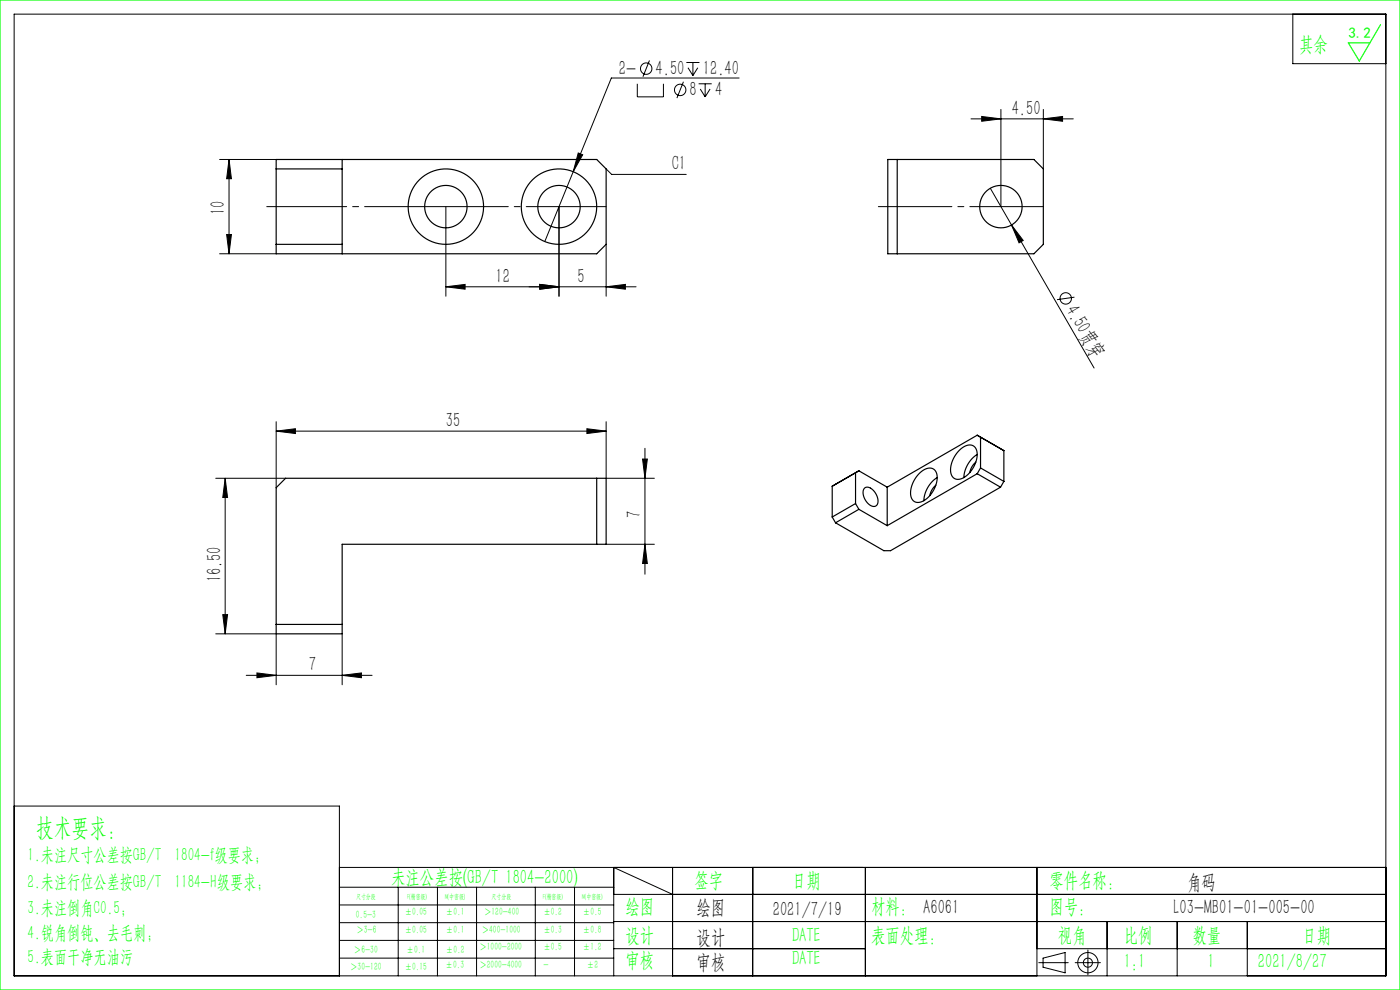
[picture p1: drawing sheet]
<svg xmlns="http://www.w3.org/2000/svg" width="297mm" height="210mm" viewBox="0 0 297 210" stroke-linecap="round" stroke-linejoin="round" font-family="sans-serif">
<g fill="none" stroke="#000" stroke-width=".21">
<path d="M3 3h291v204h-291zM135.2 17.8v2.7h5.5v-2.7M137.8 12.8l-1.4 3.5M145 17.3l-1.4 3.5M145.6 13.3h2.8M146 14.4l1 1.6M147 13.3v2.7M148 14.4l-1 1.6M148.2 17.8h2.8M148.6 18.9l1 1.6M149.6 17.8v2.7M150.6 18.9l-1 1.6"/>
<path d="M156.8 16.5h-27.1l-14.1 34.7M274.3 3v10.5h19.7M46.6 33.8h12M48.6 33.8l.5 4.1h-1zM48.6 33.8v20M122.7 32.5l.9 .3-2 3.6zM128.6 35.8l1.2 1.2h15.8M206 25.2h21.7M208.3 24.7l4 .5-4 .5zM210.1 39.9l4.5 7.8M212.3 23.2v20.6M221.3 23.2v12.6"/>
<path d="M221.3 25.2l4.1-.5v1zM46.6 53.8h12M48.1 49.8h1l-.5 4zM94.6 43.8v19M118.6 43.8v19M128.6 51.8v11M214.6 47.7l2.5 3.3-.9 .5zM214.6 47.7l17.5 30.4M94.6 60.8l4.1-.5v1zM94.6 60.8h40.3M114.5 60.3l4.1 .5-4.1 .5zM128.6 60.8l4.1-.5v1z"/>
<path d="M227.9 63l-3.7 .6M58.6 91.5l4.1-.6v1.1zM58.6 89.5v14M58.6 91.5h70M124.5 90.9l4.1 .6-4.1 .5zM128.6 89.5v12h10.2M136.3 97.4h1l-.5 4.1zM136.8 95.1v26.7M45.8 101.5h14.8M47.8 101.5l.5 4h-1zM47.8 101.5v33M128.6 115.5h10.2"/>
<path d="M136.8 115.5l.5 4h-1zM45.8 134.5h12.8v10.8M47.3 130.4h1l-.5 4.1zM72.6 134.5v10.8M52.2 143.3h26.7M54.5 142.7l4.1 .6-4.1 .5zM72.6 143.3l4.1-.6v1.1zM3 171h69v36M72 184h222M72 188.2h58.2M72 192h58.2M72 195.7h58.2"/>
<path d="M72 199.5h58.2M84.5 188.2v18.8M92.8 188.2v18.8M101.1 188.2v18.8M113.6 188.2v18.8M121.9 188.2v18.8M130.2 189.7h163.8M130.2 195.5h163.8M142.7 189.7l-12.5-5.7v23M142.7 184v23M159.7 184v23M183.6 184v23"/>
<path d="M220 184v23M234.9 195.5v11.5M249.7 195.5v11.5M264.6 195.5v11.5M72 203.2h58.2M130.2 201.2h53.4M220 201.2h74M220.4 204.2h6.2M221.3 203.2l4.7-1.1v4.3l-4.7-1.2zM228.1 204.2h5.3M230.8 201.5v5.3"/>
<circle cx="137.1" cy="14.6" r="1.21"/>
<circle cx="144.3" cy="19.1" r="1.21"/>
<circle cx="226.1" cy="63.3" r="1.21"/>
<circle cx="230.8" cy="204.2" r="2.15"/>
<circle cx="230.8" cy="204.2" r=".96"/>
</g>
<path d="M128.6 43.8h-72" fill="none" stroke="#000" stroke-width=".21" stroke-dasharray="30.5 1.3 1.3 1.3" stroke-dashoffset="13.5"/>
<path d="M221.3 43.8h-35" fill="none" stroke="#000" stroke-width=".21" stroke-dasharray="30.5 1.3 1.3 1.3" stroke-dashoffset="14.9"/>
<path d="M0 0h297v210h-297zM292.9 5.2l-4.5 7.7-2.4-3.8h4.6" fill="none" stroke="#0f0" stroke-width=".25"/>
<g fill="#000">
<path d="M214.6 47.7l2.5 3.3-.9 .5z"/>
<path d="M48.6 33.8l.5 4.1h-1zM48.1 49.8h1l-.5 4zM136.3 97.4h1l-.5 4.1zM136.8 115.5l.5 4h-1zM47.8 101.5l.5 4h-1zM47.3 130.4h1l-.5 4.1z"/>
<path d="M114.5 60.3l4.1 .5-4.1 .5zM94.6 60.8l4.1-.5v1z"/>
<path d="M114.5 60.3l4.1 .5-4.1 .5zM128.6 60.8l4.1-.5v1zM122.7 32.5l-1.1 3.9 2-3.6zM208.3 24.7l4 .5-4 .5zM221.3 25.2l4.1-.5v1zM54.5 142.7l4.1 .6-4.1 .5zM72.6 143.3l4.1-.6v1.1zM58.6 91.5l4.1-.6v1.1zM124.5 90.9l4.1 .6-4.1 .5z"/>
</g>
<g fill="none" stroke="#000" stroke-width=".25">
<path d="M58.6 35.8h14M58.6 33.8h68l2 2v16l-2 2h-68zM72.6 33.8v20M188.3 33.8h31l2 2v16l-2 2h-31zM190.3 33.8v20M58.6 51.8h14M203.6 95.4a2.28 2.28 0 0 1 3.2-.6 4.2 4.2 0 0 1-.6 4.9 3.4 3.4 0 0 1-3.6 1.9 2.68 2.68 0 0 1-.7-3.5l.6-1.3zM207 98l-.7 .9-.6 1.3M207.3 96.4a6.3 6.3 0 0 0-2.8 4.9M208 92.7v6.6M208 99.3l-.7 1.2M208 99.3l5 2.8"/>
<path d="M60.6 101.5h68v14h-56v19h-14v-31zM126.6 101.5v14M176.5 103.1l5.7-3.2 6 3.4M176.5 109.7l.8 1.2M176.5 103.1v6.6M177.3 102.7l-.8 .4M181.5 106.8l.7 1.2M181.5 100.3v6.5M181.5 106.8l-5 2.9M182.2 108l-4.9 2.9M182.2 108l6 3.5M183.4 103.6a1.44 1.44 0 0 1 2 .6l.5 .7a1.88 1.88 0 0 1-.2 2.5 2.58 2.58 0 0 1-2.6-2.5v-.8z"/>
<path d="M188.2 103.3v8.2M195.1 100.3a2.28 2.28 0 0 1 3.2-.6 4.2 4.2 0 0 1-.6 4.9 3.4 3.4 0 0 1-3.6 1.9 2.68 2.68 0 0 1-.7-3.5l.6-1.3zM198.5 102.9l-.7 .9-.5 1.3M198.8 101.3a6.3 6.3 0 0 0-2.8 4.9M207.3 100.5l-19.1 11M207.3 100.5l5 2.8M212.3 103.3l-23.4 13.5h-1.4l-10.2-5.9M213 102.1v-6.5l-5.7-3.3-19.1 11M213 102.1l-.7 1.2M58.6 132.5h14"/>
<circle cx="94.6" cy="43.8" r="8"/>
<circle cx="94.6" cy="43.8" r="4.5"/>
<circle cx="118.6" cy="43.8" r="4.5"/>
<circle cx="118.6" cy="43.8" r="8"/>
<circle cx="212.3" cy="43.8" r="4.5"/>
</g>
<text font-size="5.4" fill="#0f0" x="7.7" y="177.2">技术要求：</text>
<g font-size="4.4" fill="#0f0">
<text x="275.6" y="10.8">其余</text>
<text x="83" y="187.5">未注公差按(GB/T 1804-2000)</text>
<text x="147.3" y="188">签字</text>
<text x="168" y="188">日期</text>
<text x="222.6" y="188">零件名称：</text>
<text x="132.7" y="193.6">绘图</text>
<text x="184.8" y="193.6">材料： A6061</text>
<text x="222.6" y="193.6">图号：</text>
<text x="132.7" y="199.8">设计</text>
<text x="168" y="199.8">DATE</text>
<text x="184.8" y="199.8">表面处理：</text>
<text x="224.4" y="199.8">视角</text>
<text x="238.4" y="199.8">比例</text>
<text x="253" y="199.8">数量</text>
<text x="276.3" y="199.8">日期</text>
<text x="132.7" y="205.1">审核</text>
<text x="168" y="204.6">DATE</text>
<text x="238.4" y="205.3">1:1</text>
<text x="256.2" y="205.3">1</text>
<text x="266.9" y="205.3">2021/8/27</text>
</g>
<g font-size="4.4">
<text x="131.3" y="15.9">2-</text>
<text x="139.1" y="15.9">4.50</text>
<text x="149.1" y="15.9">12.40</text>
<text x="146.3" y="20.4">8</text>
<text x="151.7" y="20.4">4</text>
<text x="214.6" y="24.3">4.50</text>
<text x="142.5" y="36.1">C1</text>
<text x="47.7" y="45.7" transform="rotate(-90 47.7 45.7)">10</text>
<text x="105.1" y="60">12</text>
<text x="122.5" y="60">5</text>
<text x="226" y="65.7" transform="rotate(60 226 65.7)">4.50贯穿</text>
<text x="94.6" y="90.6">35</text>
<text x="135.9" y="109.9" transform="rotate(-90 135.9 109.9)">7</text>
<text x="46.9" y="123.6" transform="rotate(-90 46.9 123.6)">16.50</text>
<text x="65.5" y="142.4">7</text>
<text x="251.8" y="188.6">角码</text>
<text x="147.8" y="194">绘图</text>
<text x="163.9" y="194.3">2021/7/19</text>
<text x="249" y="194">L03-MB01-01-005-00</text>
<text x="147.8" y="200.2">设计</text>
<text x="147.8" y="205.5">审核</text>
</g>
<g font-size="4" fill="#0f0">
<text x="5.9" y="182.6">1.未注尺寸公差按GB/T 1804-f级要求；</text>
<text x="5.9" y="188.4">2.未注行位公差按GB/T 1184-H级要求；</text>
<text x="5.9" y="193.9">3.未注倒角C0.5；</text>
<text x="5.9" y="199.2">4.锐角倒钝、去毛刺；</text>
<text x="5.9" y="204.2">5.表面干净无油污</text>
</g>
<text font-size="3.2" fill="#0f0" x="286.1" y="8">3.2</text>
<g font-size="2.3" fill="#0f0">
<text x="75.5" y="194.7">0.5-3</text>
<text x="75.6" y="198">＞3-6</text>
<text x="85.9" y="194.2">±0.05</text>
<text x="85.9" y="198">±0.05</text>
<text x="94.6" y="194.2">±0.1</text>
<text x="94.6" y="198">±0.1</text>
<text x="102.2" y="198">＞400-1000</text>
<text x="102.7" y="194.2">＞120-400</text>
<text x="115.3" y="194.2">±0.2</text>
<text x="115.3" y="198">±0.3</text>
<text x="123.7" y="194.2">±0.5</text>
<text x="123.7" y="198">±0.8</text>
<text x="75.1" y="202.2">＞6-30</text>
<text x="86.3" y="202.2">±0.1</text>
<text x="94.6" y="202.2">±0.2</text>
<text x="101.7" y="201.6">＞1000-2000</text>
<text x="115.3" y="201.6">±0.5</text>
<text x="123.7" y="201.6">±1.2</text>
<text x="74.3" y="205.8">＞30-120</text>
<text x="85.9" y="205.8">±0.15</text>
<text x="94.5" y="205.4">±0.3</text>
<text x="101.7" y="205.4">＞2000-4000</text>
<text x="115.3" y="205.4">-</text>
<text x="124.5" y="205.4">±2</text>
</g>
<g font-size="1.5" fill="#0f0">
<text x="75.5" y="190.6">尺寸分段</text>
<text x="86.4" y="190.6">F(精密级)</text>
<text x="94.4" y="190.6">M(中密级)</text>
<text x="104.3" y="190.6">尺寸分段</text>
<text x="115.2" y="190.6">F(精密级)</text>
<text x="123.5" y="190.6">M(中密级)</text>
</g>
</svg>
